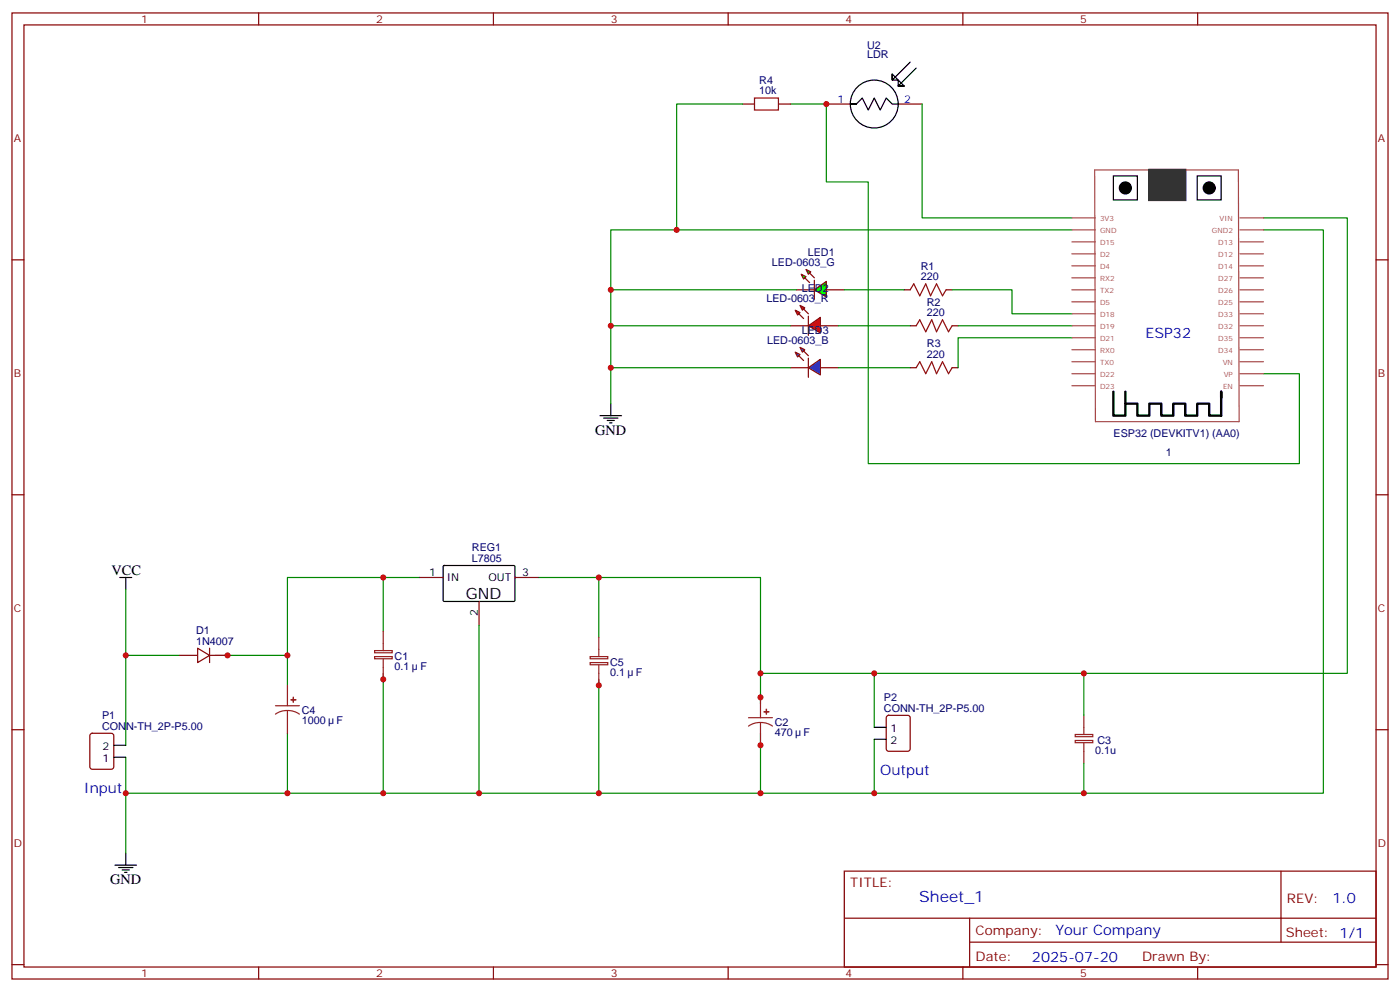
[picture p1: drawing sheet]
<svg xmlns="http://www.w3.org/2000/svg" width="412mm" height="292mm" viewBox="0 0 412 292" stroke-linecap="round" stroke-linejoin="round" font-family="sans-serif">
<g fill="none" stroke="#870000" stroke-width=".35">
<path d="M3.5 3.8h405.4v284.3h-405.4zM7.1 7.3h398.2v277.3h-398.2zM76.2 3.8v3.5M145.3 3.8v3.5M214.5 3.8v3.5M283.6 3.8v3.5M352.8 3.8v3.5M3.5 76.5h3.6M405.3 76.5h3.6M234.6 85.3h5.3M243.4 85.3h5.3M3.5 145.6h3.6"/>
<path d="M405.3 145.6h3.6M3.5 214.8h3.6M405.3 214.8h3.6M248.7 256.4h156.6v28.2h-156.6zM377.3 256.4v20.9M248.7 270.2h156.5M285.6 277.3h119.6M285.6 270.2v14.2M3.5 283.9h3.6M76.2 284.6v3.5M145.3 284.6v3.5M214.5 284.6v3.5"/>
<path d="M283.6 284.6v3.5M352.8 284.6v3.5M405.3 283.9h3.6"/>
</g>
<g fill="#0f0" stroke="#870000" stroke-width=".35">
<path d="M236 80.7l1.4 .7-.7 .7z"/>
<path d="M237.4 79.3l1.4 .7-.7 .7z"/>
</g>
<g fill="#870000" stroke="#870000" stroke-width=".35">
<path d="M237.1 81.8l1.4 1.4z"/>
<path d="M238.5 80.4l1.4 1.4z"/>
</g>
<path d="M239.9 82.5v5.6z" fill="#f00" stroke="#870000" stroke-width=".35"/>
<path d="M239.9 85.3l3.5-2.5v4.6z" fill="#0f0" stroke="#870000" stroke-width=".35"/>
<g fill="#f00" stroke="#870000" stroke-width=".35">
<path d="M238.1 95.9l3.6-2.5v4.6z"/>
<path d="M238.1 93.1v5.6z"/>
</g>
<g fill="#870000" stroke="#870000" stroke-width=".35">
<path d="M236.7 90.9l1.4 1.5z"/>
<path d="M235.3 92.4l1.4 1.4z"/>
</g>
<g fill="#f00" stroke="#870000" stroke-width=".35">
<path d="M235.7 89.9l1.4 .7-.7 .7z"/>
<path d="M234.2 91.3l1.5 .7-.8 .7z"/>
</g>
<path d="M232.8 95.9h5.3M241.7 95.9h5.2" fill="none" stroke="#870000" stroke-width=".35"/>
<path d="M238.1 108.2l3.6-2.4v4.5z" fill="#09f" stroke="#870000" stroke-width=".35"/>
<path d="M238.1 105.4v5.7z" fill="#f00" stroke="#870000" stroke-width=".35"/>
<g fill="#870000" stroke="#870000" stroke-width=".35">
<path d="M236.7 103.3l1.4 1.4z"/>
<path d="M235.3 104.7l1.4 1.4z"/>
</g>
<g fill="#09f" stroke="#870000" stroke-width=".35">
<path d="M235.7 102.2l1.4 .7-.7 .7z"/>
<path d="M234.2 103.6l1.5 .8-.8 .7z"/>
</g>
<g fill="none" stroke="#870000" stroke-width=".35">
<path d="M218.7 30.6h3.5M229.3 30.6h3.5M243.4 30.6h7.1M264.6 30.6h7M266.3 85.3h1.8M268.1 95.9h1.8M278.7 85.3h1.8M280.5 95.9h1.7M232.8 108.2h5.3M241.7 108.2h5.2M268.1 108.2h1.8M280.5 108.2h1.7"/>
<path d="M123.5 170h7M141.1 177v7.1M151.7 170h7M52.9 192.9h5.3M58.2 190.8l3.5 2.1-3.5 2.1zM61.7 190.8v4.2M61.7 192.9h5.3M26.7 216l.5-.2h5.6l.7 .5v9.4l-.4 .7h-5.9l-.7-.4v-9.5zM261.3 210.7l.5-.2h5.6l.7 .5v9.4l-.5 .7h-5.8l-.7-.4v-9.5z"/>
</g>
<g fill="none" stroke="#000" stroke-width=".35">
<path d="M268.1 18.3l-5.3 5.3v-1.8l1.8 1.8h-1.8v-1.8M252.2 30.6h-1.7h1.7l1.8-1.7 1.8 3.5 1.7-3.5 1.8 3.5 1.8-3.5 1.7 1.7h1.8M269.9 20l-5.3 5.3v-1.7l1.7 1.7h-1.7h1.7M328 51.8h7v7h-7zM352.7 51.8h7v7h-7zM179.9 118.8v3.5M176.7 122.3h6.4M177.8 123h4.2M178.9 123.8h2.1M179.6 124.5h.7M35.3 170h3.5M37 170v3.5"/>
<path d="M130.6 166.6l.3-.2 20.6 .1 .2 .3-.1 10-.3 .2h-20.6l-.2-.3zM33.5 219.4h3.5M257.5 214.1h3.6M257.5 217.6h3.6M33.5 222.9h3.5M33.9 254.6h6.3M34.9 255.3h4.3M36 256h2.1M36.7 256.8h.7M37 251.1v3.5"/>
<circle cx="257.5" cy="30.6" r="7.1"/>
</g>
<g fill="none" stroke="#008700" stroke-width=".35">
<path d="M218.7 30.6h-19.4v37.1M232.8 30.6h10.6v23h12.4v82.9h127v-26.5h-10.6M271.6 30.6v33.5h44.1M315.7 67.7h-135.8v17.6h54.7M372.2 64.1h24.7v134.1h-139.4M372.2 67.7h17.6v165.8h-132.3M179.9 95.9h52.9M179.9 85.3v33.5M246.9 95.9h21.2M248.7 85.3h17.6M280.5 85.3h17.6v7.1h17.6M282.2 95.9h33.5"/>
<path d="M315.7 99.4h-33.5v8.8M179.9 108.2h52.9M246.9 108.2h21.2M37 173.5v19.4M112.9 170h-28.2v31.7M123.5 170h-10.6v15.8M158.7 170h17.7v17.6M176.4 170h47.6v37M52.9 192.9h-15.9v26.5M63.5 192.9h21.2M112.9 198.2v35.3M141.1 184.1v49.4"/>
<path d="M176.4 200v33.5M224 198.2h33.5v15.9M319.3 198.2v12.3M84.7 215.8v17.7M224 215.8v17.7M257.5 217.6v15.9h-220.5v-10.6M37 233.5v17.6M319.3 224.6v8.9"/>
</g>
<g fill="none" stroke="#8c2424" stroke-width=".35">
<path d="M110.3 193.3h5.2v.6h-5.2zM110.3 191.5h5.2v.6h-5.2zM112.9 185.8v5.7M112.9 194v6M173.8 195h5.2v.7h-5.2zM173.8 193.3h5.2v.6h-5.2zM176.4 187.6v5.7M176.4 195.7v6M81.1 207.7h7.1M84.7 209.1l-1.9 .3-1.7 .8M84.7 209.1l1.8 .3 1.7 .8M84.7 201.7v6"/>
<path d="M84.7 209.1v6.7M220.5 211.2h7M224 212.7l-1.8 .2-1.7 .8M224 212.7l1.9 .2 1.6 .8M224 205.2v6M224 212.7v6.7M316.7 217.9h5.2v.7h-5.2zM316.7 216.2h5.2v.6h-5.2zM319.3 210.5v5.7M319.3 218.7v5.9"/>
</g>
<g fill="#8c2424" stroke="#8c2424" stroke-width=".35">
<path d="M225.1 209.5h1.4z"/>
<path d="M225.7 208.8l.1 1.4z"/>
<path d="M85.7 206h1.4z"/>
<path d="M86.4 205.2v1.5z"/>
</g>
<path d="M222.2 28.9h7.1v3.5h-7.1zM268.1 85.3l1.1-1.8 1.7 3.6 1.8-3.6 1.4 3.6 1.8-3.6 1.7 3.6 1.1-1.8M269.9 95.9l1-1.8 1.8 3.5 1.8-3.5 1.4 3.5 1.7-3.5 1.8 3.5 1.1-1.7M269.9 108.2l1-1.7 1.8 3.5 1.8-3.5 1.4 3.5 1.7-3.5 1.8 3.5 1.1-1.8" fill="none" stroke="#a10000" stroke-width=".35"/>
<g fill="none" stroke="#a64a4a" stroke-width=".35">
<path d="M322.5 50h42.3l.2 74.1h-42.3zM315.7 64.1h7M315.7 67.7h7M315.7 71.2h7M315.7 74.7h7M315.7 78.2h7M365.2 64.1h7M365.2 67.7h7M365.2 71.2h7M365.2 74.7h7M365.2 78.2h7M315.7 81.8h7"/>
<path d="M315.7 85.3h7M315.7 88.8h7M315.7 92.4h7M315.7 95.9h7M315.7 99.4h7M365.2 81.8h7M365.2 85.3h7M365.2 88.8h7M365.2 92.4h7M365.2 95.9h7M365.2 99.4h7M315.7 102.9h7"/>
<path d="M315.7 106.5h7M315.7 110h7M315.7 113.5h7M365.2 102.9h7M365.2 106.5h7M365.2 110h7M365.2 113.5h7"/>
</g>
<path d="M338.6 50h10.5v8.8h-10.5z" fill="#333" stroke="#333" stroke-width=".71"/>
<g fill="#000" stroke="#000" stroke-width=".35">
<circle cx="331.5" cy="55.3" r="1.76"/>
<circle cx="356.2" cy="55.3" r="1.76"/>
</g>
<path d="M328 115.3v7h3.5v-3.5h3.5v3.5h3.6v-3.5h3.5v3.5h3.5v-3.5h3.5v3.5h3.6v-3.5h3.5v3.5h3.5v-7v1.8M331.5 115.3v3.5" fill="none" stroke="#000" stroke-width=".71"/>
<g fill="#c00">
<circle cx="141.1" cy="233.5" r=".88"/>
<circle cx="84.7" cy="233.5" r=".88"/>
<circle cx="112.9" cy="170" r=".88"/>
<circle cx="84.7" cy="192.9" r=".88"/>
<circle cx="176.4" cy="170" r=".88"/>
<circle cx="224" cy="198.2" r=".88"/>
<circle cx="224" cy="233.5" r=".88"/>
<circle cx="176.4" cy="233.5" r=".88"/>
<circle cx="112.9" cy="233.5" r=".88"/>
<circle cx="37" cy="192.9" r=".88"/>
<circle cx="176.4" cy="201.7" r=".88"/>
<circle cx="112.9" cy="200" r=".88"/>
<circle cx="224" cy="219.4" r=".88"/>
<circle cx="224" cy="205.2" r=".88"/>
<circle cx="67" cy="192.9" r=".88"/>
<circle cx="37" cy="233.5" r=".88"/>
<circle cx="257.5" cy="198.2" r=".88"/>
<circle cx="257.5" cy="233.5" r=".88"/>
<circle cx="179.9" cy="95.9" r=".88"/>
<circle cx="179.9" cy="108.2" r=".88"/>
<circle cx="179.9" cy="85.3" r=".88"/>
<circle cx="243.4" cy="30.6" r=".88"/>
<circle cx="199.3" cy="67.7" r=".88"/>
<circle cx="319.3" cy="198.2" r=".88"/>
<circle cx="319.3" cy="233.5" r=".88"/>
</g>
<text font-size="4.6" x="137.2" y="176.3">GND</text>
<text font-size="4.6" fill="#00f" x="270.8" y="265.4">Sheet_1</text>
<g font-size="4.2" fill="#00f">
<text x="337.4" y="99.5">ESP32</text>
<text x="24.7" y="233.5">Input</text>
<text x="259.3" y="228.2">Output</text>
<text x="392.5" y="265.7">1.0</text>
<text x="310.9" y="275.2">Your Company</text>
<text x="304" y="283">2025-07-20</text>
</g>
<g font-size="4.2">
<text x="175.3" y="128">GND</text>
<text x="32.8" y="169.3">VCC</text>
<text x="32.5" y="260.3">GND</text>
</g>
<g font-size="3.9" fill="#800">
<text x="250.5" y="261">TITLE:</text>
<text x="379.1" y="265.7">REV:</text>
<text x="287.4" y="275.2">Company:</text>
<text x="378.7" y="275.8">Sheet: 1/1</text>
<text x="287.4" y="282.9">Date:</text>
<text x="336.4" y="282.9">Drawn By:</text>
</g>
<g font-size="3.2" fill="#800">
<text x="41.6" y="6.8">1</text>
<text x="110.8" y="6.8">2</text>
<text x="179.9" y="6.8">3</text>
<text x="249.1" y="6.8">4</text>
<text x="318.2" y="6.8">5</text>
<text x="4.1" y="41.9">A</text>
<text x="405.9" y="41.9">A</text>
<text x="4.1" y="111.1">B</text>
<text x="405.9" y="111.1">B</text>
<text x="4.1" y="180.2">C</text>
<text x="405.9" y="180.2">C</text>
<text x="4.1" y="249.3">D</text>
<text x="405.9" y="249.3">D</text>
<text x="41.6" y="287.6">1</text>
<text x="110.8" y="287.6">2</text>
<text x="179.9" y="287.6">3</text>
<text x="249.1" y="287.6">4</text>
<text x="318.2" y="287.6">5</text>
</g>
<g font-size="3.2" fill="#000080">
<text x="255.4" y="17.2">LDR</text>
<text x="255.4" y="14.3">U2</text>
<text x="223.6" y="27.8">10k</text>
<text x="223.6" y="24.9">R4</text>
<text x="237.9" y="75.3">LED1</text>
<text x="227.4" y="78.2">LED-0603_G</text>
<text x="271.2" y="82.5">220</text>
<text x="271.2" y="79.4">R1</text>
<text x="225.8" y="88.8">LED-0603_R</text>
<text x="236.2" y="85.8">LED2</text>
<text x="273" y="89.9">R2</text>
<text x="273" y="93.1">220</text>
<text x="226" y="101.2">LED-0603_B</text>
<text x="236.2" y="98.2">LED3</text>
<text x="273.1" y="105.4">220</text>
<text x="273.1" y="102.2">R3</text>
<text x="328" y="128.6">ESP32 (DEVKITV1) (AA0)</text>
<text x="343.5" y="134.1">1</text>
<text x="139" y="165.4">L7805</text>
<text x="139" y="162.2">REG1</text>
<text x="57.8" y="189.7">1N4007</text>
<text x="57.8" y="186.7">D1</text>
<text x="116.2" y="197.2">0.1</text>
<text x="116.2" y="194.2">C1</text>
<text x="123.8" y="197.2">F</text>
<text x="179.7" y="195.9">C5</text>
<text x="179.7" y="199">0.1</text>
<text x="187.3" y="199">F</text>
<text x="260.4" y="209.5">CONN-TH_2P-P5.00</text>
<text x="260.4" y="206.4">P2</text>
<text x="30.1" y="214.8">CONN-TH_2P-P5.00</text>
<text x="30.1" y="211.7">P1</text>
<text x="88.9" y="213.1">1000</text>
<text x="88.9" y="210">C4</text>
<text x="99.1" y="213.1">F</text>
<text x="228.2" y="213.6">C2</text>
<text x="228.2" y="216.6">470</text>
<text x="236.7" y="216.6">F</text>
<text x="323.3" y="218.9">C3</text>
<text x="322.6" y="222">0.1u</text>
</g>
<g font-size="3.2" fill="#00f">
<text x="246.7" y="30.3">1</text>
<text x="266.3" y="30.3">2</text>
</g>
<g font-size="3.2">
<text x="126.4" y="169.6">1</text>
<text x="131.6" y="171">IN</text>
<text x="143.9" y="171">OUT</text>
<text x="153.8" y="169.6">3</text>
<text x="140.8" y="181.2" transform="rotate(-90 140.8 181.2)">2</text>
<text x="262.4" y="215.5">1</text>
<text x="30.2" y="220.8">2</text>
<text x="262.4" y="219">2</text>
<text x="30.2" y="224.3">1</text>
</g>
<g font-size="2.1" fill="#a54b4b">
<text x="324.1" y="65.2">3V3</text>
<text x="359.3" y="65.2">VIN</text>
<text x="324.1" y="68.7">GND</text>
<text x="357" y="68.7">GND2</text>
<text x="324.1" y="72.2">D15</text>
<text x="324.1" y="75.8">D2</text>
<text x="358.9" y="72.2">D13</text>
<text x="358.9" y="75.8">D12</text>
<text x="324.1" y="79.3">D4</text>
<text x="324.1" y="82.8">RX2</text>
<text x="358.9" y="79.3">D14</text>
<text x="358.9" y="82.8">D27</text>
<text x="324.1" y="86.3">TX2</text>
<text x="324.1" y="89.9">D5</text>
<text x="358.9" y="86.3">D26</text>
<text x="358.9" y="89.9">D25</text>
<text x="324.1" y="93.4">D18</text>
<text x="358.9" y="93.4">D33</text>
<text x="324.1" y="96.9">D19</text>
<text x="324.1" y="100.5">D21</text>
<text x="358.9" y="96.9">D32</text>
<text x="358.9" y="100.5">D35</text>
<text x="324.1" y="104">RX0</text>
<text x="324.1" y="107.5">TX0</text>
<text x="358.9" y="104">D34</text>
<text x="360.2" y="107.5">VN</text>
<text x="324.1" y="111">D22</text>
<text x="360.5" y="111">VP</text>
<text x="324.1" y="114.6">D23</text>
<text x="360.3" y="114.6">EN</text>
</g>
</svg>
